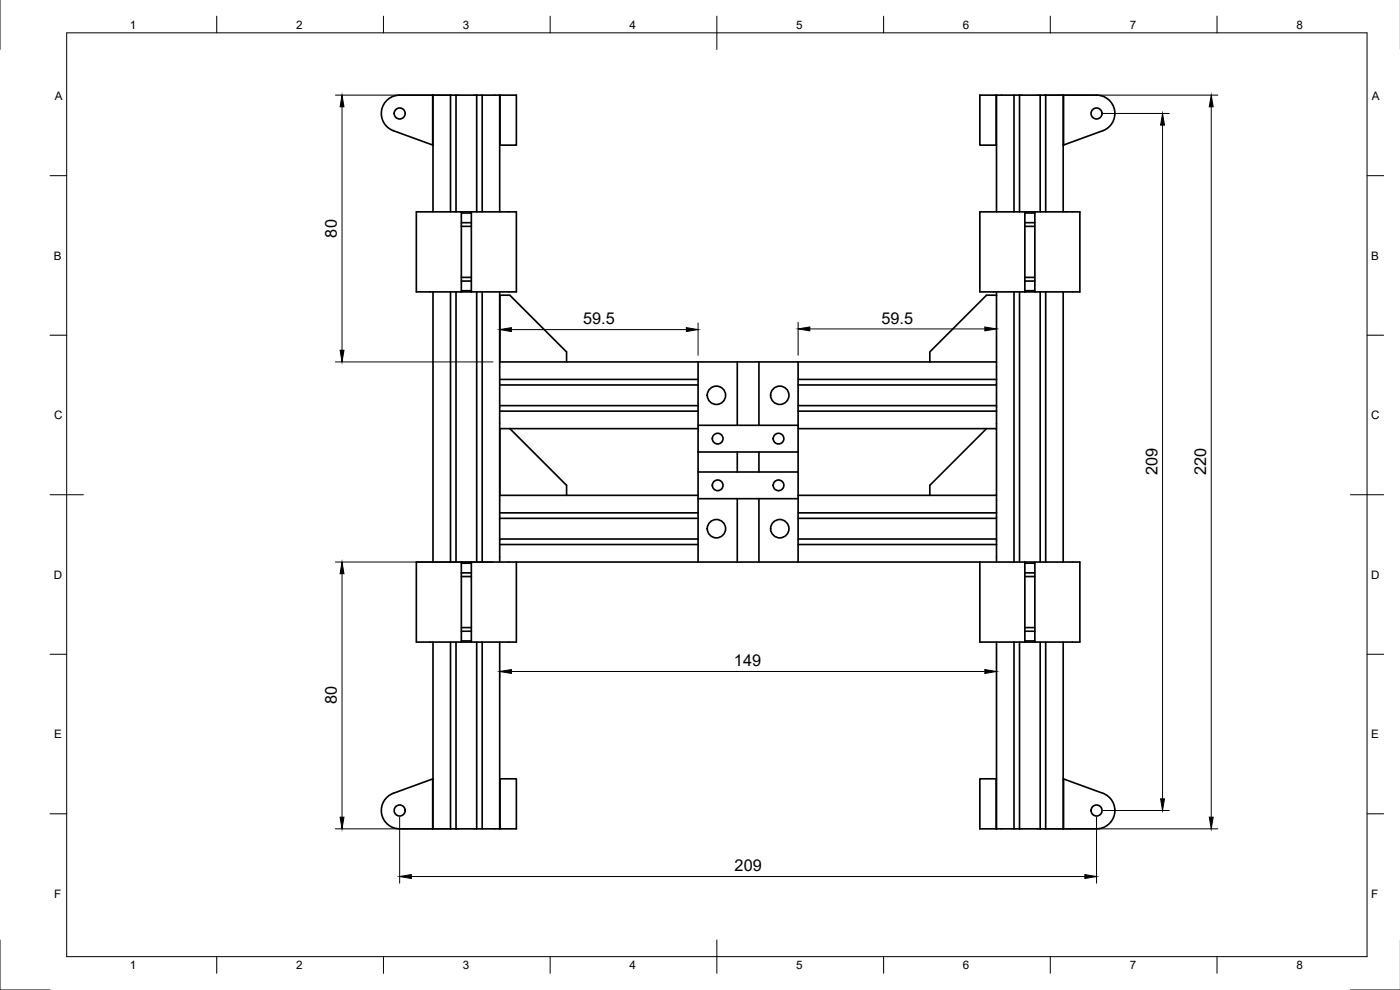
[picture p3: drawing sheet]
<svg xmlns="http://www.w3.org/2000/svg" width="420mm" height="297mm" viewBox="0 0 420 297" stroke-linecap="round" stroke-linejoin="round" font-family="sans-serif">
<!-- layer: Visible -->
<g fill="none" stroke="#000" stroke-width=".5">
<path d="M129.9 28.5h-10a5.5 5.5 0 0 0-5.4 4.6 5.5 5.5 0 0 0 3.6 6.1l11.8 4.3M129.9 28.5h.1M129.9 28.5v15M130 28.5h20M130 28.5v35.1M135.2 28.5v35.1M136.9 28.5v35.1M143.1 28.5v35.1M144.7 28.5v35.1M150 28.5h5v15.1h-5M150 28.5v35.1M150.1 28.5v15.1"/>
<path d="M299 28.5v15.1M299.1 28.5h20M299.1 28.5h-5v15.1h5M299.1 28.5v35.1M304.3 28.5v35.1M306 28.5v35.1M312.2 28.5v35.1M313.8 28.5v35.1M319.1 28.5h.1M319.1 28.5v35.1M319.2 28.5h9.9a5.5 5.5 0 0 1 5.4 4.6 5.5 5.5 0 0 1-3.5 6.1l-11.8 4.3M319.2 28.5v15"/>
<path d="M129.9 43.5l.1 .1M319.2 43.5l-.1 .1M138.5 63.6h-13.6v24h13.6M138.5 67.9h3M138.5 66.8h3M138.5 63.9h3M138.5 63.6h3M138.5 63.6v24M141.5 63.6h13.5v24h-13.5M141.5 63.6v24M307.6 63.6h-13.5v24h13.5M307.6 67.9h3"/>
<path d="M307.6 66.8h3M307.6 63.9h3M307.6 63.6h3M307.6 63.6v24M310.6 63.6h13.5v24h-13.5M310.6 63.6v24M130 87.6v81M135.2 87.6v81M136.9 87.6v81M138.5 87.6h3M138.5 87.2h3M138.5 84.3h3"/>
<path d="M138.5 83.2h3M143.1 87.6v81M144.7 87.6v81M150 87.6v21M150 88.6h3l17 17v3h-20zM299.1 87.6v1M304.3 87.6v81M306 87.6v81M307.6 87.6h3M307.6 87.2h3M307.6 84.3h3M307.6 83.2h3"/>
<path d="M312.2 87.6v81M313.8 87.6v81M319.1 87.6v81M150 108.6v20M150 108.6h.1M150 115.5h59.5M150 113.8h59.5M170 108.6h39.5M221.3 108.6h-11.8v19M221.3 108.6v19M221.3 108.6h6.5M227.8 108.6h11.7v19"/>
<path d="M227.8 108.6v19M239.5 108.6h39.6M239.5 115.5h59.6M239.5 113.8h59.6M279.1 105.6l17-17h3v20h-20zM299.1 108.6v20M150 128.6v20M150 128.6h.1M150 123.4h59.5M150 121.7h59.5M153 128.6h-3v20M153 128.6h56.5"/>
<path d="M153 128.6l17 17v3M209.5 135.6v-8h30v8M209.5 135.6h30M209.5 135.6v6M221.3 135.6v6M227.8 135.6v6M239.5 135.6v6M239.5 128.6h56.6M239.5 123.4h59.6M239.5 121.7h59.6M150 148.6v20M150 155.5h59.5"/>
<path d="M150 153.9h59.5M150 148.6h59.5M209.5 149.6v-8h30v8M209.5 149.6v19h11.8M209.5 149.6h30M221.3 149.6v19M227.8 149.6v19M239.5 149.6v19h-18.2M239.5 155.5h59.6M239.5 153.9h59.6M239.5 148.6h39.6M279.1 145.6l17-17h3v20h-20z"/>
<path d="M299.1 148.6v20M138.5 168.6h-13.6v24h13.6M138.5 173h3M138.5 171.9h3M138.5 169h3M138.5 168.6h3M138.5 168.6v24M141.5 168.6h13.5M141.5 168.6v24M150 163.4h59.5M150 161.7h59.5M155 168.6v24h-13.5"/>
<path d="M155 168.6h54.5M239.5 168.6h54.6M239.5 163.4h59.6M239.5 161.7h59.6M294.1 168.6v24h13.5M294.1 168.6h13.5M307.6 173h3M307.6 171.9h3M307.6 169h3M307.6 168.6h3M307.6 168.6v24M310.6 168.6h13.5v24h-13.5"/>
<path d="M310.6 168.6v24M130 192.6v56.1M135.2 192.6v56.1M136.9 192.6v56.1M138.5 192.6h3M138.5 192.3h3M138.5 189.4h3M138.5 188.3h3M143.1 192.6v56.1M144.7 192.6v56.1M150 192.6v56.1M299.1 192.6v56.1"/>
<path d="M304.3 192.6v56.1M306 192.6v56.1M307.6 192.6h3M307.6 192.3h3M307.6 189.4h3M307.6 188.3h3M312.2 192.6v56.1M313.8 192.6v56.1M319.1 192.6v56.1M129.9 233.7l-11.8 4.3a5.5 5.5 0 0 0-3.6 6.1 5.5 5.5 0 0 0 5.4 4.6h10M129.9 233.7v15M130 233.7h-.1"/>
<path d="M150 233.7h5v15h-5M150.1 233.7v15M299 233.7v15M299.1 233.7h-5v15h5M319.1 233.7h.1M319.2 233.7l11.8 4.3a5.5 5.5 0 0 1 3.5 6.1 5.5 5.5 0 0 1-5.4 4.6h-9.9M319.2 233.7v15M129.9 248.7h.1M130 248.7h20M299.1 248.7h20M319.1 248.7h.1"/>
<circle cx="119.9" cy="34" r="1.65"/>
<circle cx="329.1" cy="34" r="1.65"/>
<circle cx="215" cy="118.6" r="2.75"/>
<circle cx="234" cy="118.6" r="2.75"/>
<circle cx="215.4" cy="131.6" r="1.6"/>
<circle cx="233.6" cy="131.6" r="1.6"/>
<circle cx="215" cy="158.6" r="2.75"/>
<circle cx="215.4" cy="145.6" r="1.6"/>
<circle cx="233.6" cy="145.6" r="1.6"/>
<circle cx="234" cy="158.6" r="2.75"/>
<circle cx="119.9" cy="243.2" r="1.65"/>
<circle cx="329.1" cy="243.2" r="1.65"/>
</g>
<!-- layer: Border -->
<g fill="none" stroke="#000" stroke-width=".3">
<path d="M0 -.1v15M20 9.9h390.3v277.1h-390.3zM65 4.8v5.1M115.1 4.8v5.1M165.1 4.8v5.1M215.1 4.8v10.1M265.2 4.8v5.1M315.2 4.8v5.1M365.2 4.8v5.1M15 52.7h5M410.3 52.7h5M15 100.6h5"/>
<path d="M410.3 100.6h5M15 148.4h10M405.3 148.4h10M15 196.3h5M410.3 196.3h5M15 244.2h5M410.3 244.2h5M0 282v15h15M65 287v5M115.1 287v5M165.1 287v5M215.1 282v10"/>
<path d="M265.2 287v5M315.2 287v5M365.2 287v5M405.3 297h14.9"/>
</g>
<!-- layer: Dimensions -->
<g fill="none" stroke="#000" stroke-width=".3">
<path d="M100.6 28.5h35M102.6 32v73.1M313.4 28.5h52.1M331.1 34h19.8M348.9 37.5v202.2M363.5 32v213.2M150 97.2v3.7M153.5 98.9h52.5M209.5 96.9v9.7M239.5 96.7v9.9M243 98.7h52.6M100.6 108.6h47.4"/>
<path d="M299.1 100.7h.1M100.6 168.6h47.4M102.6 172.1v73.1M150 201.6v1.9M153.5 201.5h142.1M299.1 201.6v1.9M100.6 248.7h35M119.9 245.2v19.8M313.4 248.7h52.1M329.1 245.2v19.8M331.1 243.2h19.8M123.4 263h202.2"/>
</g>
<g fill="#000" stroke="#000" stroke-width=".3">
<path d="M102.6 28.5l.6 3.5h-1.1zM348.9 34l.6 3.5h-1.2zM363.5 28.5l.6 3.5h-1.2zM150 98.9l3.5-.6v1.2zM206 98.3l3.5 .6-3.5 .6zM239.5 98.7l3.5-.6v1.2zM295.6 98.1l3.5 .6-3.5 .6zM102.1 105.1h1.1l-.6 3.5zM102.6 168.6l.6 3.5h-1.1zM150 201.5l3.5-.6v1.2zM295.6 200.9l3.5 .6-3.5 .6zM348.3 239.7h1.2l-.6 3.5z"/>
<path d="M102.1 245.2h1.1l-.6 3.5zM362.9 245.2h1.2l-.6 3.5zM119.9 263l3.5-.6v1.2zM325.6 262.4l3.5 .6-3.5 .6z"/>
</g>
<g font-size="4.9">
<text x="101.1" y="71.3" transform="rotate(-90 101.1 71.3)">80</text>
<text x="175" y="97.3">59.5</text>
<text x="264.5" y="97.1">59.5</text>
<text x="347.3" y="142.7" transform="rotate(-90 347.3 142.7)">209</text>
<text x="361.9" y="142.6" transform="rotate(-90 361.9 142.6)">220</text>
<text x="220.3" y="199.9">149</text>
<text x="101.1" y="211.4" transform="rotate(-90 101.1 211.4)">80</text>
<text x="220.5" y="261.4">209</text>
</g>
<g font-size="3.5">
<text x="39" y="8.6">1</text>
<text x="88.9" y="8.6">2</text>
<text x="138.9" y="8.6">3</text>
<text x="188.9" y="8.6">4</text>
<text x="239" y="8.6">5</text>
<text x="288.9" y="8.6">6</text>
<text x="339" y="8.6">7</text>
<text x="389.1" y="8.6">8</text>
<text x="16.4" y="30">A</text>
<text x="411.7" y="30">A</text>
<text x="16.2" y="77.9">B</text>
<text x="411.5" y="77.9">B</text>
<text x="16.3" y="125.8">C</text>
<text x="411.5" y="125.8">C</text>
<text x="16.2" y="173.6">D</text>
<text x="411.5" y="173.6">D</text>
<text x="16.3" y="221.5">E</text>
<text x="411.5" y="221.5">E</text>
<text x="16.3" y="269.4">F</text>
<text x="411.5" y="269.4">F</text>
<text x="39" y="290.8">1</text>
<text x="88.9" y="290.8">2</text>
<text x="138.9" y="290.8">3</text>
<text x="188.9" y="290.8">4</text>
<text x="239" y="290.8">5</text>
<text x="288.9" y="290.8">6</text>
<text x="339" y="290.8">7</text>
<text x="389.1" y="290.8">8</text>
</g>
</svg>
